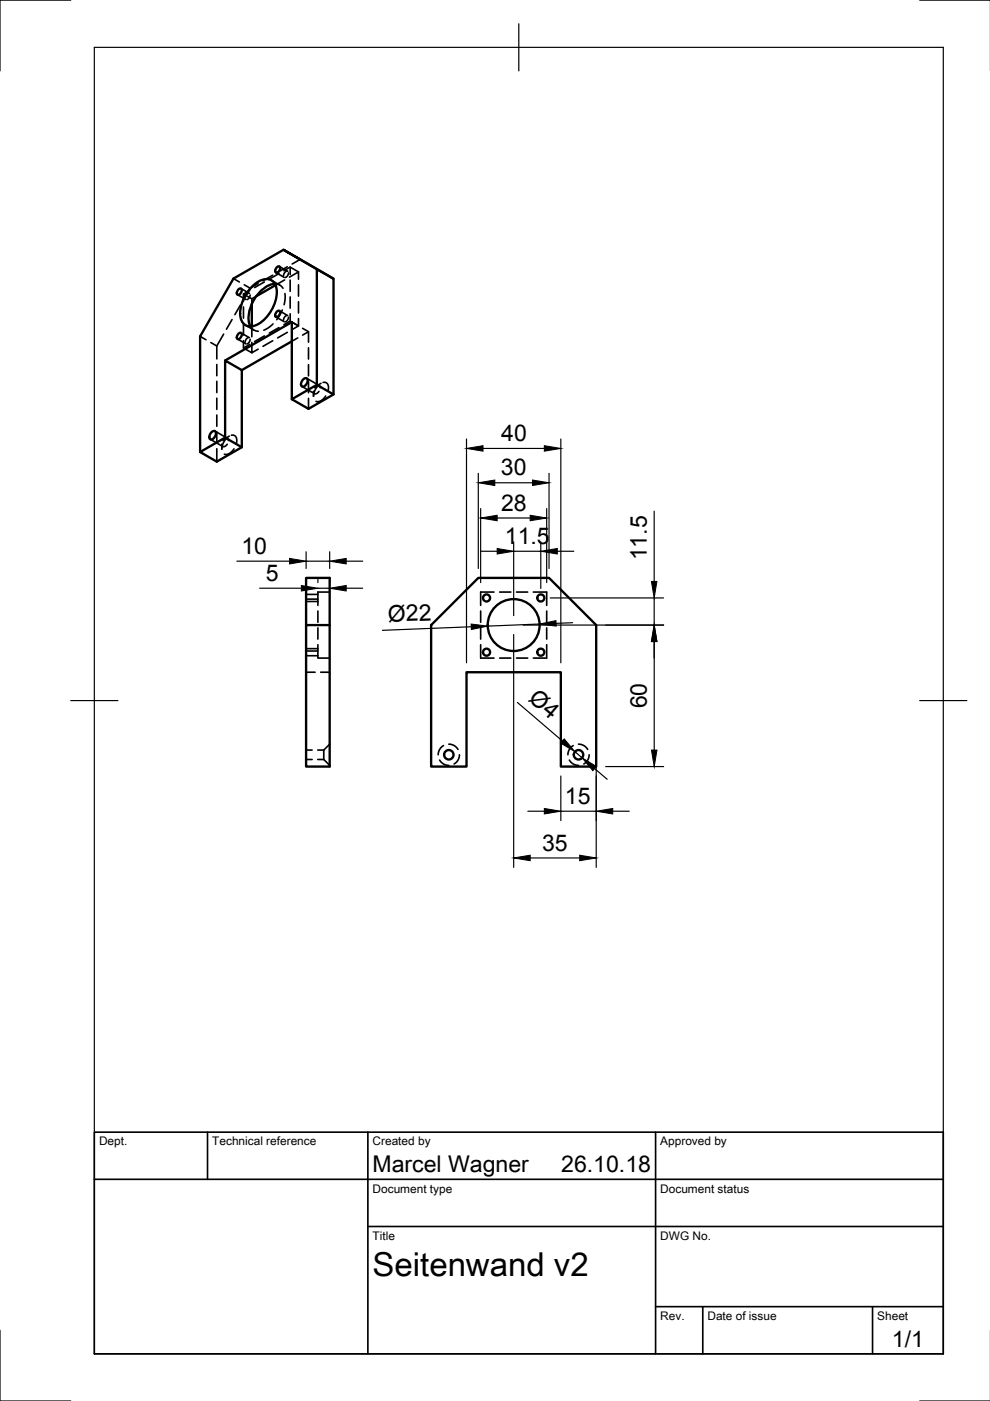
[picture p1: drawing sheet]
<svg xmlns="http://www.w3.org/2000/svg" width="210mm" height="297mm" viewBox="0 0 210 297" stroke-linecap="round" stroke-linejoin="round" font-family="sans-serif">
<!-- layer: Hidden -->
<g fill="none" stroke="#000" stroke-width=".35">
<path d="M49.5 59.1l1.3 .7M56.1 59.8l-2.1 1.2M57.5 59.4l1.8 1M57.8 58.3l-2 1.2M58.5 57.8l1.8 1M59.2 58l-2.1 1.2M59.2 56.5l1.8 1M60.2 57.4l1.3-.8 1.8 1.1M60.3 59.4l-1.9 1.1M60.8 57.5l-.5 .4-.2 .6M60.9 56.6l-2 1.2M61.2 57.9l-.2 .6-.5 .3"/>
<path d="M61.4 58.8l1.9-1.1v1.5M61.5 56.6v1.6M61.5 59.4v2.4M63.6 55l-1.7 1M42.4 71.3l1.3 .7M44.7 72.6l1.3 .8M46 77.3v2.4M47.4 70.8l-1.4 2.6v2.7M49.2 67.7l-1.2 2.1M50.4 62.5l1.7 1M50.4 71.9l1.7 1M51 64.6l-1.2 2.1"/>
<path d="M51.1 61.2l1.8 1M51.1 70.6l1.8 1M51.6 72.2v1.6l1.8 1M51.6 65.1v2.4M51.6 68.7v2.3M51.8 60.4l1.2 .7M52.1 69l1.7 1M52.7 62.2l-.5 .3-.2 .7M52.7 71.6l-.5 .3-.2 .7M53 61.6l-1.4 .7M53 73l-1.4 .8M53 62.5l-.2 .7-.4 .3"/>
<path d="M53 71.9l-.2 .7-.4 .3M53.1 69.2l.7 .8 1 .2M53.4 72.6v2.2l1.3-.8M53.4 63.4l-1.8-1.1v1.6M53.4 63.4v1.1M53.4 69.2v2.2M54.3 62.8l-.9 .6M54.7 60.1l-1.7 1-1.4 2.5M56.1 71.2l-2.1 1.2M57.8 72.2l-2 1.2M57.9 68.7l-1 .8-1 .5M58.3 60.2l1 .2 .7 .7"/>
<path d="M58.5 67.2l1.8 1M59.2 69.4l-2.1 1.2M59.2 65.9l1.8 1M59.9 65.7l-1.2 2.1M60.4 62.2v1.2l-.2 1.2M60.8 66.9l-.5 .4-.2 .6M60.9 70.5l-2 1.2M61.2 67.3l-.2 .6-.5 .3M61.5 66.5v1.6l1.8 1M61.5 63v2.3M61.5 68.1l-1.3 .8M61.9 68.3l1.2 .7"/>
<path d="M63.1 71.6l-1.2 .8M63.3 67.5v1.6l-1.4 .8M63.3 60.4v2.4M63.3 64v2.4M64.2 71.1l1.2-.8v2.3M64.2 69.6l1.2 .7M65.4 73.7v2.4M65.4 77.3v2.4M44.6 93.1l2.6 1.6M45.6 91.4l2.6 1.5M46 80.9v2.3M46 84.4v2.4"/>
<path d="M46 88v2.4M46 91.6v2.3M46 95.1v2.8M48 93l-.7 1-.3 1.2v-1l.1 .4 .3 .1 .8-.5M48.4 93.4l-.1-.4-.3-.1-.3 .1-.4 .4M48.6 92.5l-.9 .5M49.1 92.3h.5l.4 .4 .2 .6-.1 .7M49.6 95.2l-1 .9-.6 .3-.4-.1M64 81.9l2.7 1.6M65 80.2l2.7 1.5M65.4 80.9v2.4M65.4 84.5v2.2"/>
<path d="M67.5 81.8l-.8 1-.2 1.2v-1l.1 .4 .3 .1 .7-.5M67.9 82.2l-.1-.4-.3-.1-.8 .5M68.1 81.3l-.9 .5M68.5 81.1h.5l.5 .3 .1 .6v.8M69.1 84l-1.1 1-.6 .2-.4-.1M64.9 127h2.5M64.9 138h2.5M64.9 126h2.5M64.9 127.5h2.5M64.9 137.5h2.5M64.9 139h2.5M67.4 136.7v2.8h2.5"/>
<path d="M67.4 129.6v2.3M67.4 133.1v2.4M69.9 125.5h-2.5v2.9M101.9 129.6v2.3M101.9 133.1v2.4M101.9 136.7v2.8h2.8M104.7 125.5h-2.8v2.9M105.9 125.5h2.4M105.9 139.5h2.4M109.5 125.5h2.4M109.5 139.5h2.4M113.1 125.5h2.8v2.9"/>
<path d="M115.9 129.6v2.3M115.9 133.1v2.4M115.9 136.7v2.8h-2.8M64.9 142.5h1.9M64.9 159h1.3M67.4 159h1.3M68 142.5h1.9M68.7 159v2M69.9 157.8l-1.2 1.2M94 158.1l-.8 .8-.3 1.1M95.2 157.8l1.1 .3 .8 .8M121.5 158.1l-.8 .8-.3 1.1"/>
<path d="M122.7 157.8l1.1 .3 .8 .8M64.9 161h1.3M67.4 161h1.3l1.2 1.3M93.2 161.2l.8 .8 1.2 .3M97.4 160l-.3 1.2-.8 .8M120.7 161.2l.8 .8 1.2 .3M124.9 160l-.3 1.2-.8 .8"/>
</g>
<!-- layer: Visible -->
<g fill="none" stroke="#000" stroke-width=".5">
<path d="M58.7 56.7l.4-.2a.76 .76 0 0 1 .1 .9 .76 .76 0 0 1-.8 .3v-.5zM60.1 53l-10.6 6.1-7.1 12.2v24.5M67.2 57.1l-7.1-4.1 10.6 6.1v24.5l-5.3 3.1-3.5-2.1v-16.3l-14.2 8.1M70.7 59.1l-3.5-2v24.5M50.5 61.4l.5-.3a.76 .76 0 0 1 .1 .9 .76 .76 0 0 1-.8 .4l-.1-.5zM50.5 70.8l.5-.3a.76 .76 0 0 1 .1 .9 .76 .76 0 0 1-.8 .4l-.1-.5zM51.3 78.5l-3.6-2.1v16.4M53.4 64.5v4.7M53.4 60.8a3.6 3.6 0 0 1 4.2-1.4 3.7 3.7 0 0 1 .9 4.3 8.1 8.1 0 0 1-4.5 5.3 2.14 2.14 0 0 1-3-1.7 8.1 8.1 0 0 1 2.4-6.5zM58.3 60.2a6.4 6.4 0 0 0-4.9 4.2 5.8 5.8 0 0 0-.3 4.8M58.4 60.5l-4.1 2.3M58.7 66.1l.4-.2a.76 .76 0 0 1 .1 .9 .76 .76 0 0 1-.8 .3v-.5z"/>
<path d="M61.9 72.4l-10.6 6.1v16.3l-5.3 3.1-3.6-2.1 5.3-3 3.6 2M44.8 91.7l.3-.2 .5-.1a1.15 1.15 0 0 1-1 1.7 1 1 0 0 1 .2-1.4zM64.3 80.5l.2-.2 .5-.1a1.15 1.15 0 0 1-1 1.7 1 1 0 0 1 .3-1.4zM70.7 83.6l-3.5-2-5.3 3M64.9 132.5v-10h5v40h-5v-30h5M91.4 132.5l10-10h15l10 10v30h-7.5v-20h-20v20h-7.5z"/>
<circle cx="103.2" cy="126.8" r=".75"/>
<circle cx="103.2" cy="138.3" r=".75"/>
<circle cx="108.9" cy="132.5" r="5.5"/>
<circle cx="114.7" cy="126.8" r=".75"/>
<circle cx="114.7" cy="138.3" r=".75"/>
<circle cx="95.2" cy="160" r="1"/>
<circle cx="122.7" cy="160" r="1"/>
</g>
<!-- layer: Border -->
<path d="M15 0h-15v15M20 10h180v277h-180zM110 5v10M195 0h15M15 148.5h10M195 148.5h10M0 282v15h15M195 297h15" fill="none" stroke="#000" stroke-width=".25"/>
<!-- layer: TitleBlock -->
<path d="M20 240h180v47h-180zM20 250h180M44 240v10M78 240v47M139 240v47M78 260h122M139 277h61M149 277v10M185 277v10" fill="none" stroke="#000" stroke-width=".35"/>
<!-- layer: Dimensions -->
<g fill="none" stroke="#000" stroke-width=".25">
<path d="M98.9 93.1v47.4M102.4 95.1h13M118.9 93.1v47.4M50.2 119h11.2M64.9 117v3.5M64.9 119h5M69.9 117v3.5M73.4 119h3.5M101.4 100.4v20.1M101.9 107.8v15.7M101.9 116.9h3.5M104.9 102.4h8"/>
<path d="M105.4 109.8h7M108.9 114.9v15.6M108.9 116.9h5.8M114.7 114.9v9.9M115.9 107.8v15.7M116.4 100.4v20.1M118.2 116.9h3.5M138.7 108.4v14.9M55.1 124.7h8.8M67.4 122.7v.8M67.4 124.7h2.5M69.9 122.7v.8"/>
<path d="M73.4 124.7h3.5M99.9 132.9l-18.8 .7M108.9 134.5v49.4M110.9 132.5h29.8M114.4 132.3l-11 .4M116.7 126.8h24M121.4 132l-3.5 .2M138.7 126.8v5.7M138.7 136v23M109.7 148.9l9.5 8.2M121.9 159.4l1.5 1.3M126.4 152.7v31.2"/>
<path d="M111.9 172h3.5M118.9 164.5v9.5M118.9 172h7.5M126.1 163l2.6 2.2M128.4 162.5h12.3M129.9 172h3.5M112.4 181.9h10.5"/>
</g>
<g fill="#000" stroke="#000" stroke-width=".21">
<path d="M98.9 95.1l3.5-.6v1.2zM115.4 94.5l3.5 .6-3.5 .6zM61.4 118.4l3.5 .6-3.5 .6zM69.9 119l3.5-.6v1.2zM101.4 102.4l3.5-.6v1.1zM101.9 109.8l3.5-.6v1.2zM105.4 116.3l3.5 .6-3.5 .6zM112.4 109.2l3.5 .6-3.5 .6zM112.9 101.8l3.5 .6-3.5 .5zM114.7 116.9l3.5-.6v1.2zM63.9 124.1l3.5 .6-3.5 .6zM69.9 124.7l3.5-.6v1.2z"/>
<path d="M99.9 132.3l3.5 .4-3.5 .8zM114.4 132.3l3.5-.7v1.1zM138.7 132.5l.6 3.5h-1.2zM138.1 123.3h1.2l-.6 3.5zM119.6 156.7l2.3 2.7-3-1.9zM138.1 159h1.2l-.6 3.5zM115.4 171.4l3.5 .6-3.5 .6zM123.4 160.7l3.1 1.8-.8 .9zM126.4 172l3.5-.6v1.2zM108.9 181.9l3.5-.6v1.2zM122.9 181.3l3.5 .6-3.5 .6z"/>
</g>
<text font-size="7" x="79" y="270.5">Seitenwand v2</text>
<g font-size="4.9">
<text x="106.3" y="93.5">40</text>
<text x="106.2" y="100.8">30</text>
<text x="106.2" y="108.3">28</text>
<text x="51.2" y="117.4">10</text>
<text x="107.1" y="115.3">11.5</text>
<text x="137.2" y="118.8" transform="rotate(-90 137.2 118.8)">11.5</text>
<text x="56.4" y="123.2">5</text>
<text x="82.3" y="131.9" transform="rotate(-2 82.3 131.9)">Ø22</text>
<text x="111.8" y="148.5" transform="rotate(41 111.8 148.5)">Ø4</text>
<text x="137.2" y="150.2" transform="rotate(-90 137.2 150.2)">60</text>
<text x="119.8" y="170.4">15</text>
<text x="114.9" y="180.4">35</text>
<text x="79" y="248.5">Marcel Wagner</text>
<text x="119" y="248.5">26.10.18</text>
<text x="189.1" y="285.6">1/1</text>
</g>
<g font-size="2.5">
<text x="21" y="242.8">Dept.</text>
<text x="45" y="242.8">Technical reference</text>
<text x="79" y="242.8">Created by</text>
<text x="140" y="242.8">Approved by</text>
<text x="79" y="252.8">Document type</text>
<text x="140" y="252.8">Document status</text>
<text x="79" y="262.8">Title</text>
<text x="140" y="262.8">DWG No.</text>
<text x="140" y="279.8">Rev.</text>
<text x="150" y="279.8">Date of issue</text>
<text x="186" y="279.8">Sheet</text>
</g>
</svg>
